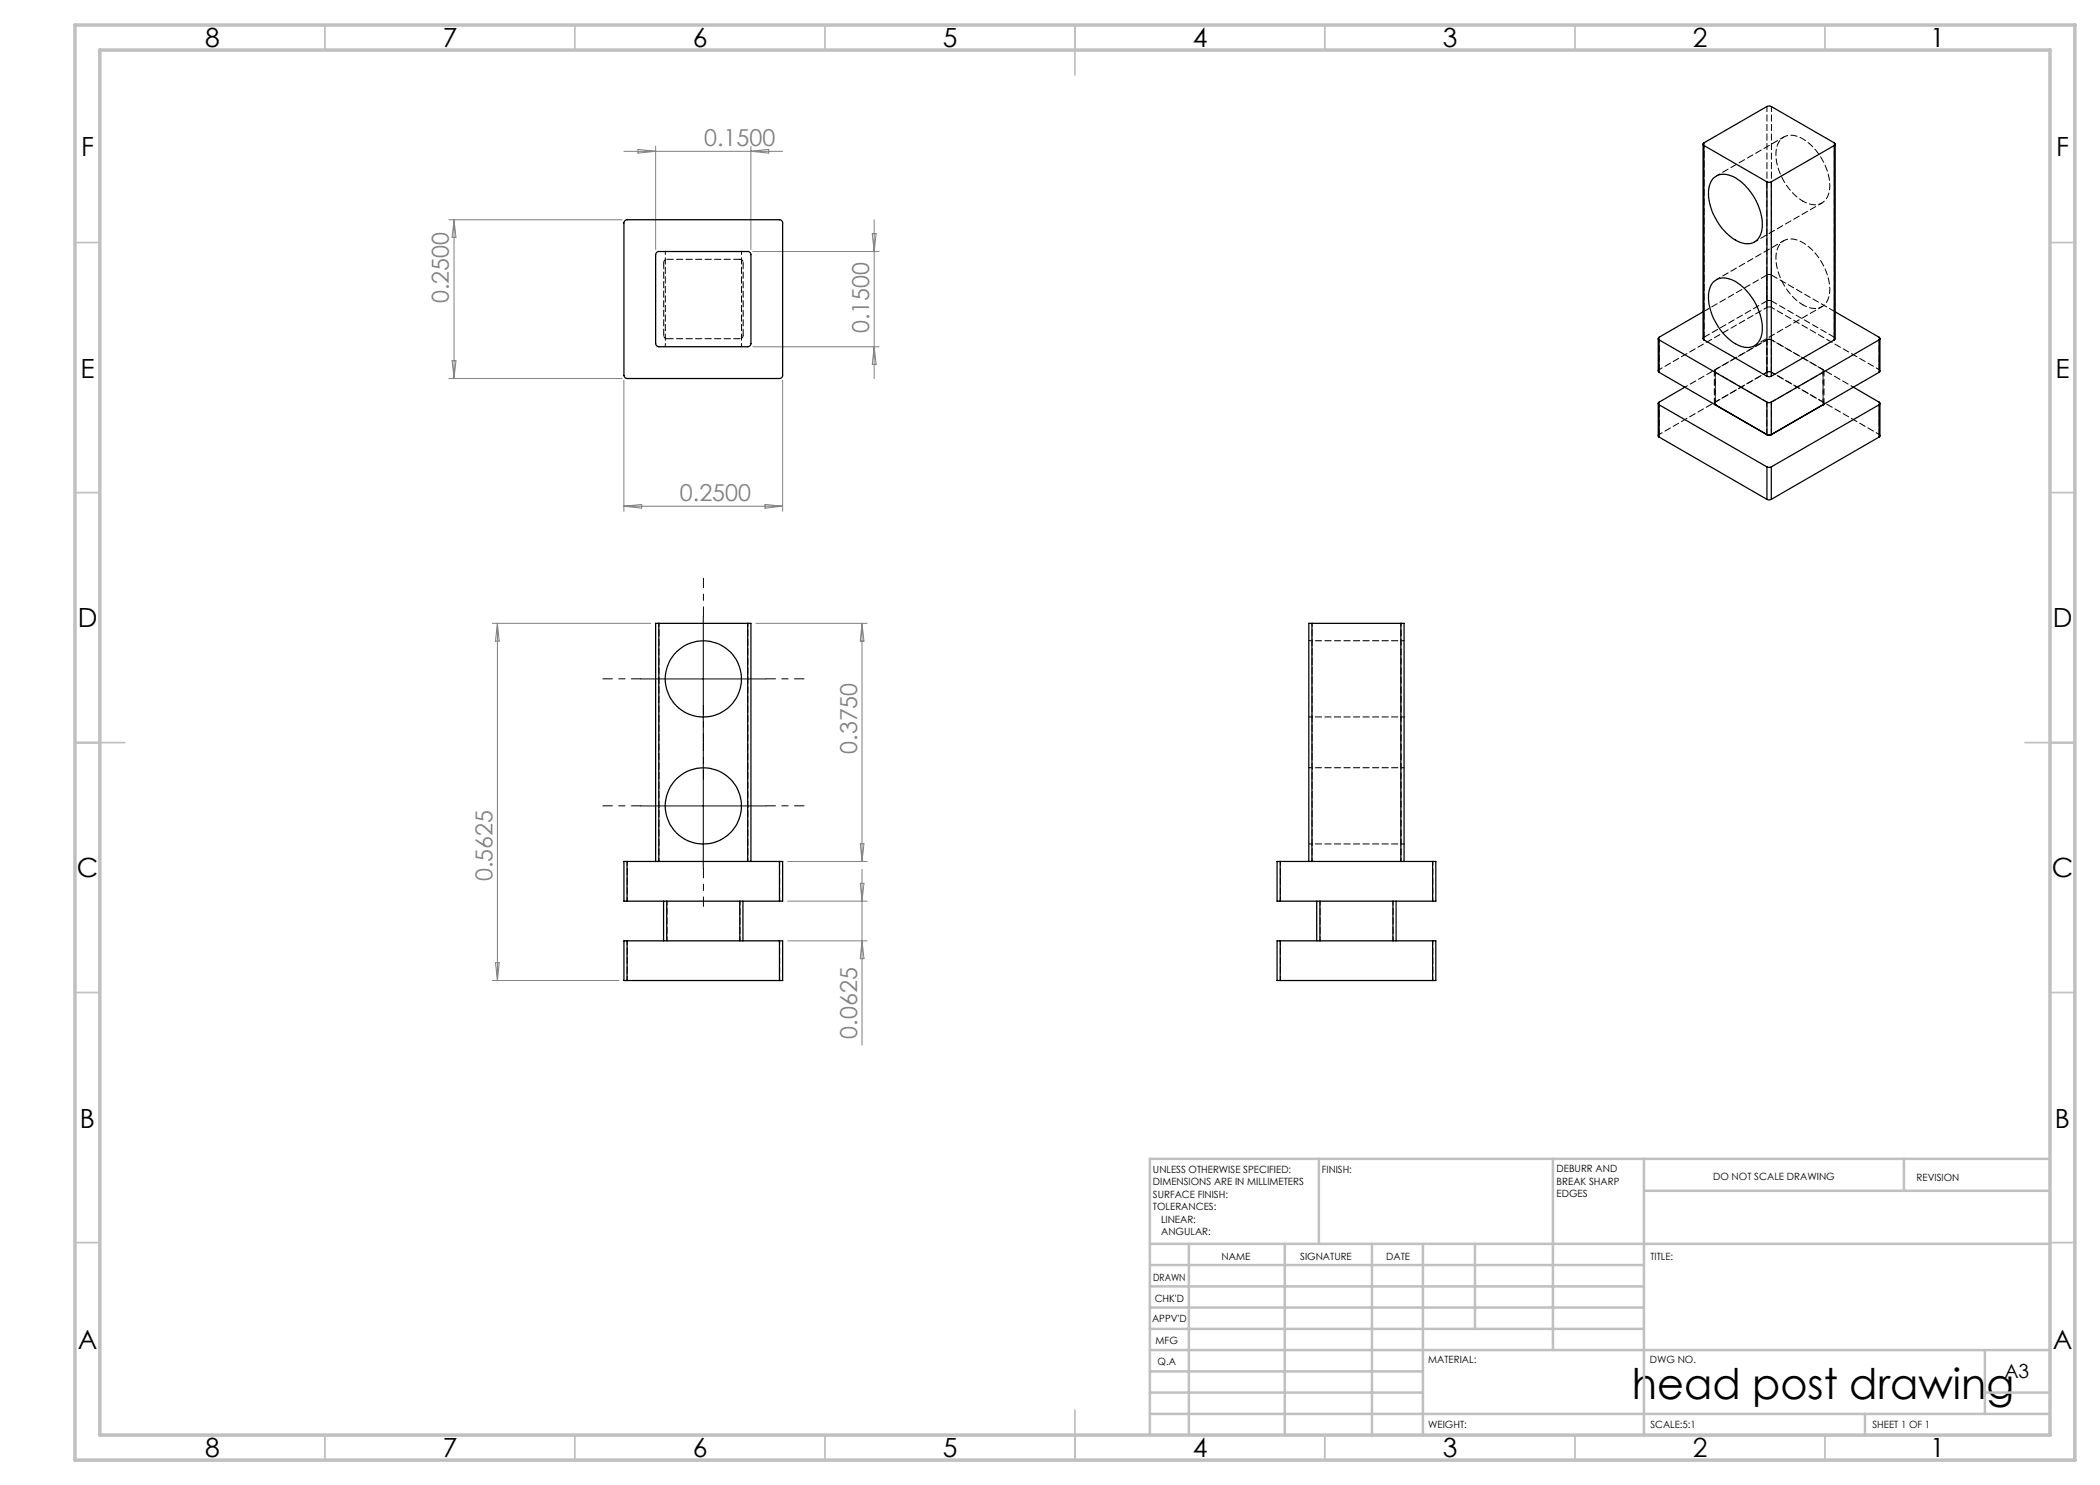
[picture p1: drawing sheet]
<svg xmlns="http://www.w3.org/2000/svg" width="420mm" height="297mm" viewBox="0 0 420 297" stroke-linecap="round" stroke-linejoin="round" font-family="sans-serif">
<path d="M128.2 135.8h-7.6M140.7 123.3v-7.7M153.2 135.8h7.6M140.7 148.7v-7.7M140.7 148.3v7.6M128.2 161.2h-7.6M140.7 173.7v7.6M153.2 161.2h7.6" fill="none" stroke="#000" stroke-width=".2" stroke-dasharray="15.2 1.3 1.3 1.3" stroke-dashoffset="13.3"/>
<path d="M128.2 135.8h25M140.7 123.3v25M140.7 148.7v25M128.2 161.2h25" fill="none" stroke="#000" stroke-width=".2"/>
<g fill="none" stroke="#c0c0c0" stroke-width=".35">
<path d="M65 5v5M115 5v5M165 5v5M215 5v10M265 5v5M315 5v5M365 5v5M15 48.5h5M410 48.5h5M15 98.5h5M410 98.5h5M15 148.5h10"/>
<path d="M405 148.5h10M15 198.5h5M410 198.5h5M15 248.5h5M410 248.5h5M65 287v5M115 287v5M165 287v5M215 282v10M265 287v5M315 287v5M365 287v5"/>
</g>
<g fill="none" stroke="#c0c0c0" stroke-width=".5">
<path d="M263.8 231.8v17M310.6 231.8v38.2M328.8 231.8v55.2M328.8 238.2h81.2M380.8 231.8v6.4M410 231.8h-180v55.2M230 248.8h180M230 257.3h98.8M230 253h98.8M237.8 248.8v38.2M257 248.8v38.2M274.4 248.8v38.2"/>
<path d="M284.6 248.8v38.2M295 248.8v17M230 265.8h98.8M230 261.5h98.8M230 278.5h54.6M230 274.3h54.6M230 270h180M397 278.5h13M397 270v12.8M230 282.8h180M373 282.8v4.2"/>
</g>
<path d="M15 5h400v287h-400zM20 10h390v277h-390z" fill="none" stroke="#c0c0c0" stroke-width=".7"/>
<g fill="none" stroke="#808080" stroke-width=".2">
<path d="M124.8 30.3h31.7M127.6 29.9l3.5 .4-3.5 .3zM131.1 29.2v20.7M150.2 29.2v20.7M150.2 30.3l3.5-.4v.7zM89.8 44h34.6M90.8 44v31.7M90.8 44l.4 3.5h-.8zM150.6 50.3h25.2M174.4 46.7h.8l-.4 3.6zM174.8 44v31.7M89.8 75.7h34.6"/>
<path d="M90.4 72.1h.8l-.4 3.6zM124.8 76.1v26.2M150.6 69.4h25.2M156.5 76.1v26.2M174.8 69.4l.4 3.5h-.8zM124.8 101.2h31.7M124.8 101.2l3.5-.3v.7zM153 100.9l3.5 .3-3.5 .4zM98.5 124.7h31.6M99.5 124.7v71.4M99.5 124.7l.3 3.5h-.7zM151.2 124.7h22.2"/>
<path d="M172.4 124.7l.4 3.5h-.8zM172.4 124.7v47.6M157.6 172.3h15.8M172 168.7h.8l-.4 3.6zM172 176.7h.8l-.4 3.5zM172.4 173.9v35.1M98.5 196.1h25.3M99.1 192.5h.7l-.3 3.6zM157.6 180.2h15.8M157.6 188.2h15.8M172.4 188.2l.4 3.5h-.8z"/>
</g>
<g fill="none" stroke="#000" stroke-width=".25">
<path d="M340.6 28.8v39l.2 .2M340.8 29.1a.29 .29 0 0 1-.2-.3 .29 .29 0 0 1 .2-.2l12.9-7.4 .6 .1 12.6 7.3a.29 .29 0 0 1 .1 .2 .29 .29 0 0 1-.1 .3M340.8 29.1l12.6 7.3M340.8 29.1v38.9M342.7 35.7a3.7 3.7 0 0 1 4.9 .2 11.5 11.5 0 0 1 4.8 10 3.1 3.1 0 0 1-4.8 2.4 11.6 11.6 0 0 1-5.8-10.7l.4-1.3zM353.4 36.4l.4 .1 .5-.1M353.4 36.4v38.8M354.3 36.4v38.8M366.9 29.1l-12.6 7.3M366.9 29.1v38.9M367 28.8v39l-.1 .2M125.1 44.1l.2-.1h30.6a.6 .6 0 0 1 .6 .6v30.5a.66 .66 0 0 1-.6 .6h-30.5l-.3-.1-.3-.5v-30.5z"/>
<path d="M131.4 50.4l.3-.1h17.8a.6 .6 0 0 1 .7 .6v17.8a.66 .66 0 0 1-.7 .7h-17.7l-.4-.2-.3-.5v-17.8zM342.7 56.4a3.7 3.7 0 0 1 4.9 .2 11.5 11.5 0 0 1 4.8 10.1 3.1 3.1 0 0 1-4.8 2.3 11.6 11.6 0 0 1-5.8-10.6l.4-1.3zM331.6 67.7v6.6l.2 .2M331.8 68l21.6 12.4M331.8 74.5l21.6 12.4M331.8 68v6.5M337 77.4l-5.2 3a.29 .29 0 0 0-.2 .3 .29 .29 0 0 0 .2 .3M340.6 62.4l-8.8 5a.29 .29 0 0 0-.2 .3 .29 .29 0 0 0 .2 .3M340.8 68l12.6 7.2M353.4 75.2l.3 .1 .6-.1M366.9 68l-12.6 7.2M367 62.4l8.8 5a.29 .29 0 0 1 .2 .3 .29 .29 0 0 1-.2 .3"/>
<path d="M370.7 77.4l5.1 3a.29 .29 0 0 1 .2 .3 .29 .29 0 0 1-.2 .3M375.8 68l-21.5 12.4M375.8 68v6.5M375.8 74.5l-21.5 12.4M376 67.7v6.6l-.2 .2M331.6 80.7v6.5l.2 .2M331.8 81v6.4M331.8 81l21.6 12.4M331.8 87.4l21.6 12.5M343 80.9v.1M343 81h.1M353.4 86.9l.4 .1 .5-.1"/>
<path d="M353.4 80.4l.3 .1 .6-.1M353.4 99.9l.3 .1 .6-.1M353.4 93.4l.3 .1 .6-.1M353.4 86.9h.1M353.4 80.4v6.5M353.4 93.4v6.5M354.3 86.9h.1M354.3 80.4v6.5M354.3 93.4v6.5M364.6 81h.1M364.6 81l-10.3 5.9M364.6 80.9v.1"/>
<path d="M375.8 81v6.4M375.8 81l-21.5 12.4M375.8 87.4l-21.5 12.5M376 80.7v6.5l-.2 .2M131.8 124.7h-.7v47.6M131.8 124.7v47.6M131.8 124.7h17.7M149.5 124.7h.7v47.6M149.5 124.7v47.6M262.4 124.7h-.6v47.6M262.4 124.7h17.8M262.4 124.7v47.6"/>
<path d="M280.2 124.7h.6v47.6M280.2 124.7v47.6M125.4 172.3h-.6v7.9h.6M125.4 172.3v7.9M125.4 172.3h30.5M155.9 172.3h.6v7.9h-.6M155.9 172.3v7.9M256 172.3h-.6v7.9h.6M256 172.3h30.5M256 172.3v7.9M286.5 172.3h.7v7.9h-.7M286.5 172.3v7.9"/>
<path d="M125.4 188.2h-.6v7.9h.6M125.4 188.2v7.9M125.4 196.1h30.5M125.4 188.2h30.5M125.4 180.2h30.5M132.7 180.2v8M133.3 180.2v8M148 180.2v8M148.6 180.2v8M155.9 188.2h.6v7.9h-.6M155.9 188.2v7.9M256 188.2h-.6v7.9h.6"/>
<path d="M256 196.1h30.5M256 188.2h30.5M256 180.2h30.5M256 188.2v7.9M263.3 180.2v8M264 180.2v8M278.6 180.2v8M279.2 180.2v8M286.5 188.2h.7v7.9h-.7M286.5 188.2v7.9"/>
<circle cx="140.7" cy="135.8" r="7.6"/>
<circle cx="140.7" cy="161.2" r="7.6"/>
</g>
<g fill="none" stroke="#000" stroke-width=".2" stroke-dasharray="1.3 .6" stroke-dashoffset=".5">
<path d="M356.8 27.4l-13.5 7.8M132.7 52.5a.63 .63 0 0 1 .7-.6M148 51.9a.63 .63 0 0 1 .6 .6M350.9 48.4l13.5-7.8M353.4 55l.4-.1 .5 .1M356.8 48.1l-13.5 7.8M360.6 40.2a3.3 3.3 0 0 0 4.6-.4 7 7 0 0 0 0-6.2 10.7 10.7 0 0 0-6-6.4 3 3 0 0 0-4 3.2 11.7 11.7 0 0 0 5.4 9.8M133.4 67.7a.63 .63 0 0 1-.7-.6M148.6 67.1a.63 .63 0 0 1-.6 .6M350.9 69.1l13.5-7.8M353.4 60.2l.4-.1 .5 .1M353.4 68l.4-.1 .5 .1"/>
<path d="M353.4 74.4l.4-.1 .5 .1M353.4 61.5l.4-.1 .5 .1M360.6 61a3.3 3.3 0 0 0 4.6-.5 7 7 0 0 0 0-6.2 10.7 10.7 0 0 0-6-6.4 3 3 0 0 0-4 3.2 11.7 11.7 0 0 0 5.4 9.9M354.3 80.4l-.5 .1-.4-.1M125.4 196.1v-7.9M125.4 180.2v-7.9M133.4 188.2v-8M148 188.2v-8M155.9 196.1v-7.9M155.9 180.2v-7.9M256.1 196.1v-7.9M256.1 180.2v-7.9"/>
<path d="M264 188.2v-8M278.6 188.2v-8M286.6 196.1v-7.9M286.6 180.2v-7.9"/>
</g>
<g fill="none" stroke="#000" stroke-width=".2" stroke-dasharray="1.3 .6" stroke-dashoffset=".6">
<path d="M133.1 50.3v19M148.3 69.3v-19M331.8 73.9l21.6-12.4M354.3 61.5l21.5 12.4M354.3 74.4l21.5 12.5M331.8 86.9l21.6-12.5M280.8 128.1h-19M261.8 143.4h19M280.8 153.5h-19M131.8 172.3v-47.6M149.6 172.3v-47.6M261.8 168.8h19"/>
<path d="M262.4 172.3v-47.6M280.2 172.3v-47.6"/>
</g>
<g fill="none" stroke="#000" stroke-width=".2" stroke-dasharray="1.3 .6">
<path d="M133.4 51.9h14.6M148.6 52.5v14.6M132.7 67.1v-14.6M148 67.7h-14.6M331.6 74.2l.2-.3M340.6 67.7l.2-.3M340.8 67.4l12.6-7.2M354.3 60.2l12.6 7.2M366.9 67.4l.1 .3M375.8 73.9l.2 .3M331.6 87.1l.2-.2M343 80.9a.27 .27 0 0 1-.1-.3 .27 .27 0 0 1 .2-.2"/>
<path d="M364.6 80.4a.27 .27 0 0 1 .2 .2 .27 .27 0 0 1-.2 .3M375.8 86.9l.2 .2"/>
</g>
<path d="M340.8 67.4v-38.8M353.4 60.2v-38.9M354.3 60.2v-38.9M366.9 67.4v-38.8" fill="none" stroke="#000" stroke-width=".2" stroke-dasharray="1.3 .6" stroke-dashoffset=".2"/>
<path d="M354.3 55l12.7 7.4M340.6 62.4l12.8-7.4" fill="none" stroke="#000" stroke-width=".2" stroke-dasharray="1.3 .6" stroke-dashoffset="-.1"/>
<path d="M337 77.4l16.4-9.4M354.3 68l16.4 9.4" fill="none" stroke="#000" stroke-width=".2" stroke-dasharray="1.3 .6" stroke-dashoffset=".7"/>
<path d="M343.1 73.9l10.3-5.9M354.3 74.4l10.3 6M354.3 68l10.3 5.9M364.6 74.4l-10.3 6M343.1 80.4l10.3-6M353.4 80.4l-10.3-6" fill="none" stroke="#000" stroke-width=".2" stroke-dasharray="1.3 .6" stroke-dashoffset=".4"/>
<g fill="none" stroke="#000" stroke-width=".2" stroke-dasharray="1.3 .6" stroke-dashoffset=".3">
<path d="M331.8 73.9v-6.5M342.9 74.2v6.5M343.1 74.4a.27 .27 0 0 1-.2-.2 .27 .27 0 0 1 .2-.3M353.4 74.4v-6.4M353.4 61.5v-6.5M354.3 74.4v-6.4M354.3 61.5v-6.5M364.6 73.9a.27 .27 0 0 1 .2 .3 .27 .27 0 0 1-.2 .2M375.8 73.9v-6.5M331.8 86.9v-6.5M343.1 80.4v-6.5M343.1 80.9v-6.5"/>
<path d="M353.4 86.9v-6.5M354.3 86.9v-6.5M364.6 80.4v-6.5M364.6 80.9v-6.5M364.8 80.7v-6.5M375.8 86.9v-6.5"/>
</g>
<text font-size="8.5" x="326.4" y="279.7">head post drawing</text>
<g font-size="5.3">
<text x="41" y="9.5">8</text>
<text x="88.5" y="9.5">7</text>
<text x="138.5" y="9.5">6</text>
<text x="188.5" y="9.5">5</text>
<text x="238.5" y="9.5">4</text>
<text x="288.5" y="9.5">3</text>
<text x="338.5" y="9.5">2</text>
<text x="386" y="9.5">1</text>
<text x="16.2" y="31.3">F</text>
<text x="411.2" y="31.3">F</text>
<text x="16.1" y="75.5">E</text>
<text x="411.1" y="75.5">E</text>
<text x="15.5" y="125.5">D</text>
<text x="410.5" y="125.5">D</text>
<text x="15.4" y="175.5">C</text>
<text x="410.4" y="175.5">C</text>
<text x="16" y="225.5">B</text>
<text x="411" y="225.5">B</text>
<text x="15.5" y="269.8">A</text>
<text x="410.5" y="269.8">A</text>
<text x="41" y="291.5">8</text>
<text x="88.5" y="291.5">7</text>
<text x="138.5" y="291.5">6</text>
<text x="188.5" y="291.5">5</text>
<text x="238.5" y="291.5">4</text>
<text x="288.5" y="291.5">3</text>
<text x="338.5" y="291.5">2</text>
<text x="386" y="291.5">1</text>
</g>
<g font-size="4.7" fill="#808080">
<text x="140.8" y="29.2">0.1500</text>
<text x="89.8" y="60.6" transform="rotate(-90 89.8 60.6)">0.2500</text>
<text x="173.8" y="66.7" transform="rotate(-90 173.8 66.7)">0.1500</text>
<text x="136" y="100.2">0.2500</text>
<text x="171.4" y="150.8" transform="rotate(-90 171.4 150.8)">0.3750</text>
<text x="98.5" y="176.2" transform="rotate(-90 98.5 176.2)">0.5625</text>
<text x="171.4" y="207.7" transform="rotate(-90 171.4 207.7)">0.0625</text>
</g>
<text font-size="3.9" x="400.9" y="275.5">A3</text>
<g font-size="2">
<text x="230.6" y="234.6">UNLESS OTHERWISE SPECIFIED:</text>
<text x="230.6" y="237.1">DIMENSIONS ARE IN MILLIMETERS</text>
<text x="230.6" y="239.6">SURFACE FINISH:</text>
<text x="264.4" y="234.6">FINISH:</text>
<text x="311.3" y="234.5">DEBURR AND</text>
<text x="311.3" y="237">BREAK SHARP</text>
<text x="311.3" y="239.5">EDGES</text>
<text x="342.6" y="236">DO NOT SCALE DRAWING</text>
<text x="383.3" y="236.2">REVISION</text>
<text x="230.6" y="242.1">TOLERANCES:</text>
<text x="232.2" y="244.6">LINEAR:</text>
<text x="232.2" y="247.1">ANGULAR:</text>
<text x="244.3" y="252">NAME</text>
<text x="260" y="251.9">SIGNATURE</text>
<text x="277.2" y="251.9">DATE</text>
<text x="330.1" y="251.9">TITLE:</text>
<text x="230.6" y="256.1">DRAWN</text>
<text x="230.9" y="260.3">CHK'D</text>
<text x="230.4" y="264.4">APPV'D</text>
<text x="231.1" y="268.8">MFG</text>
<text x="231.5" y="273">Q.A</text>
<text x="285.6" y="272.5">MATERIAL:</text>
<text x="330" y="272.5">DWG NO.</text>
<text x="285.6" y="285.5">WEIGHT:</text>
<text x="330.1" y="285.6">SCALE:5:1</text>
<text x="374.5" y="285.6">SHEET 1 OF 1</text>
</g>
</svg>
